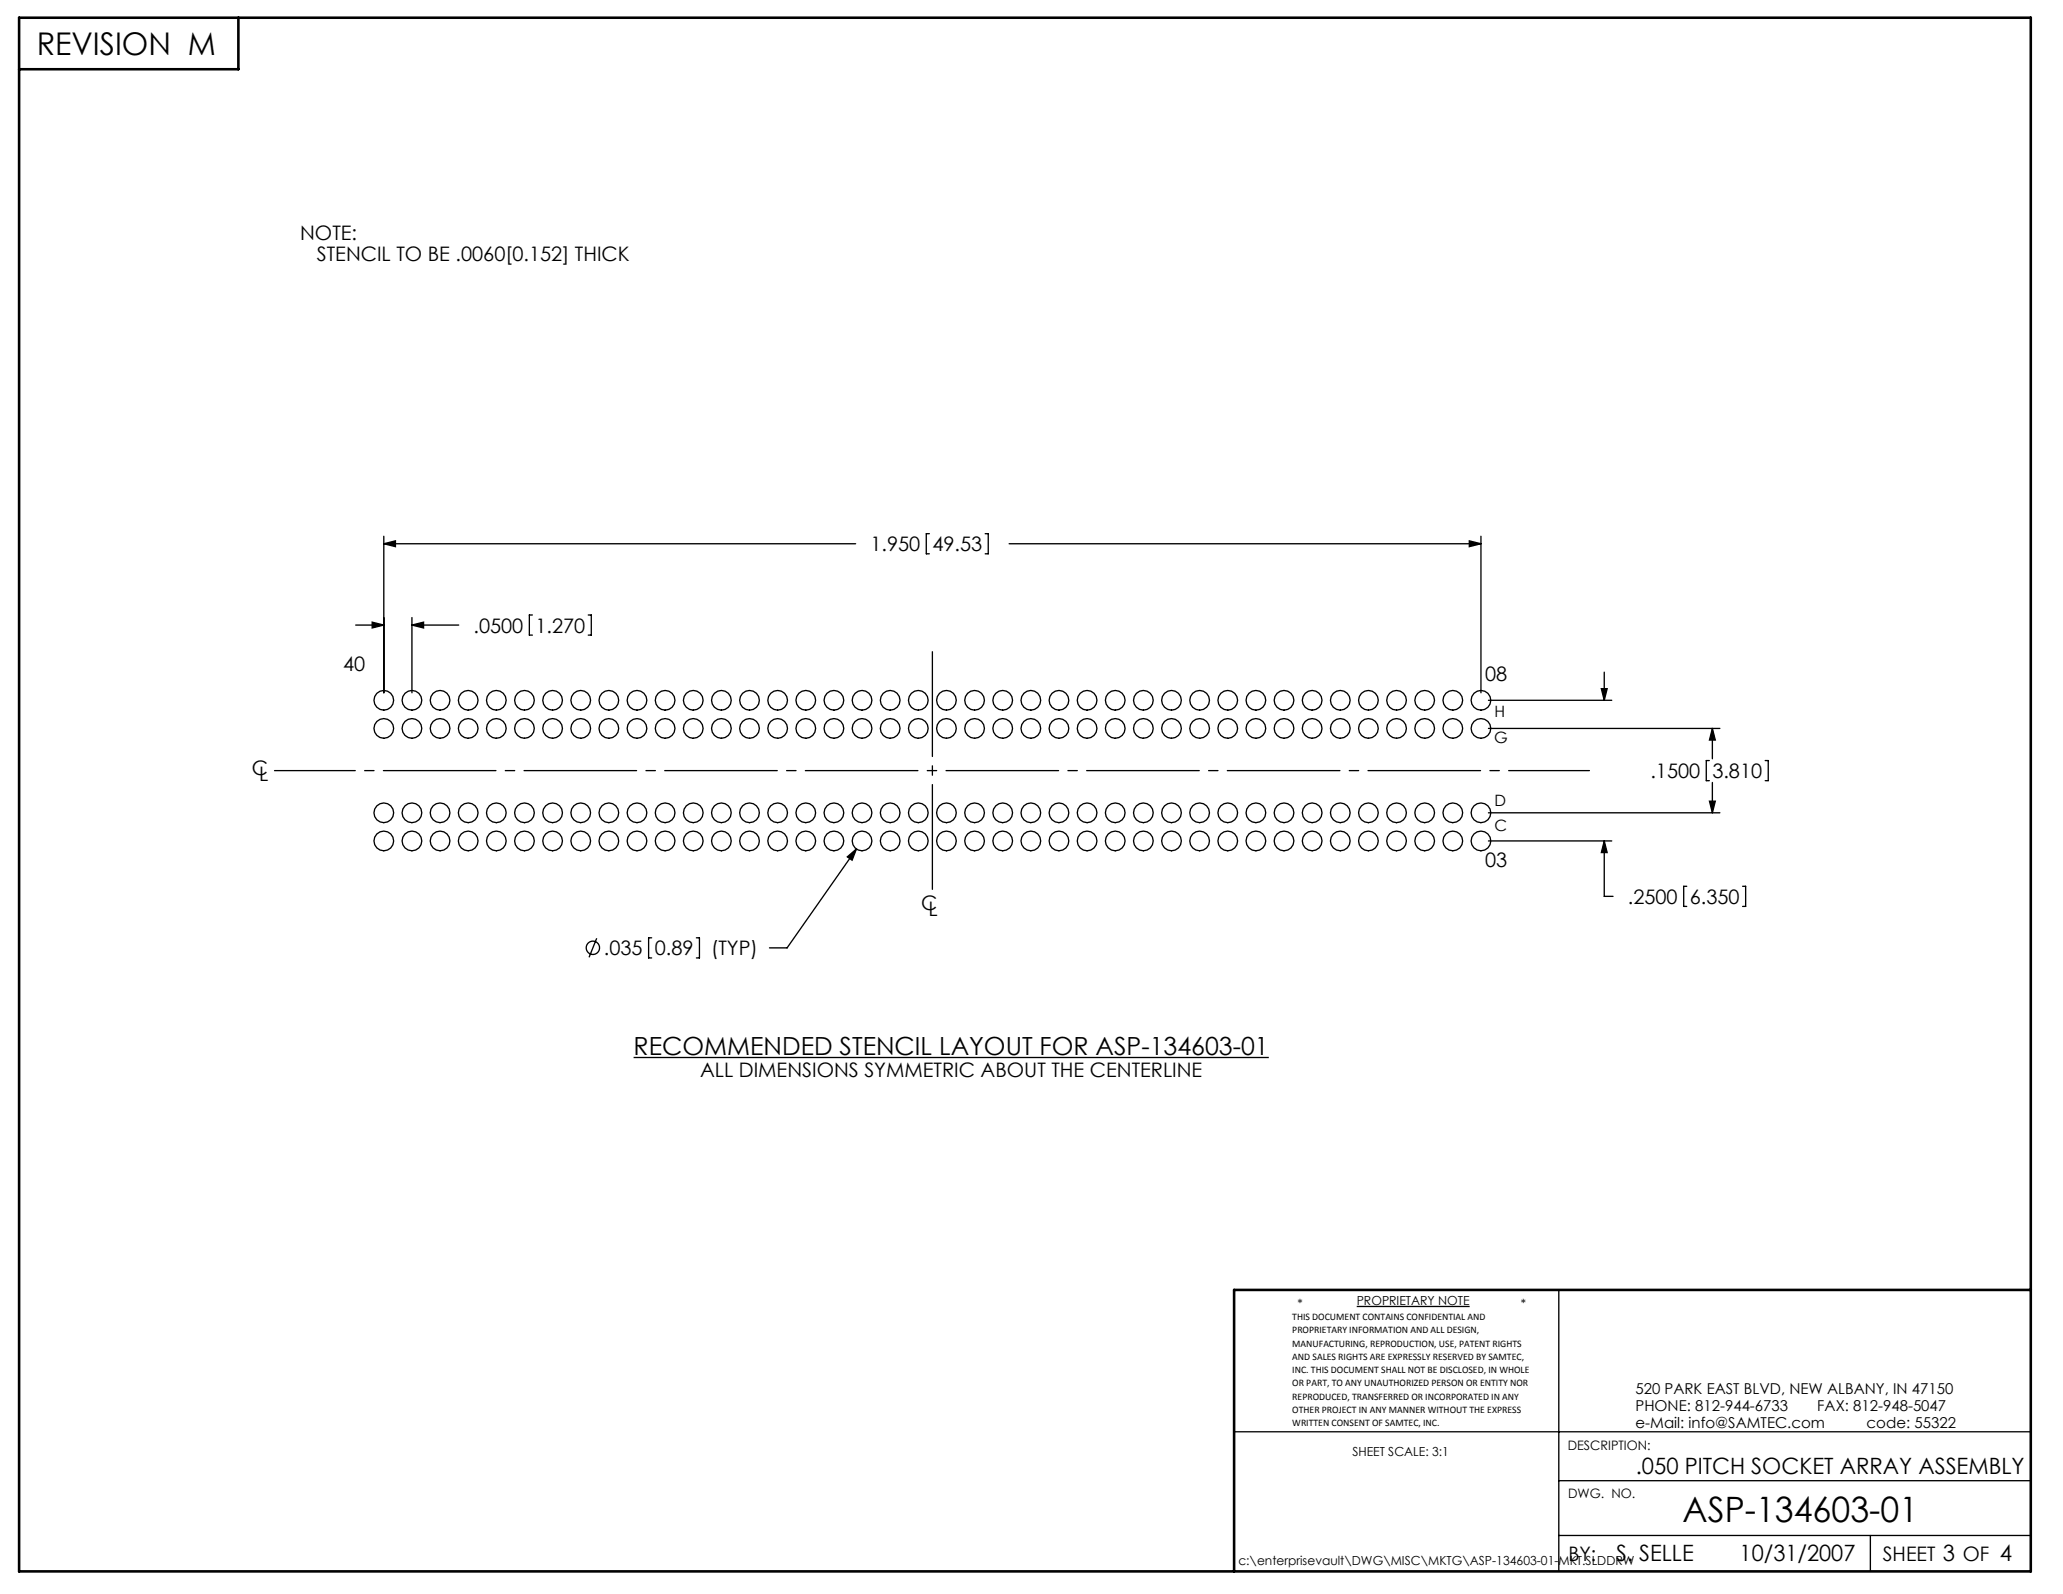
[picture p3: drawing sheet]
<svg xmlns="http://www.w3.org/2000/svg" width="279mm" height="216mm" viewBox="0 0 279 216" stroke-linecap="round" stroke-linejoin="round" font-family="sans-serif">
<g fill="none" stroke="#000" stroke-width=".18">
<path d="M52 73.6l1.6-.3v.7zM52 72.6v21.2M52 73.6h63.9M125.9 72.3h-.4v2.7h.4M133.4 72.3h.4v2.7h-.4M136.7 73.6h63.9M199 73.3l1.6 .3-1.6 .4zM200.6 72.6v21.2M48.2 84.7h3.8M50.4 84.3l1.6 .4-1.6 .4zM55.8 84.7l1.6-.4v.8zM55.8 83.6v10.2"/>
<path d="M55.8 84.7h6.3M72.1 83.3h-.4v2.7h.4M79.7 83.3h.4v2.7h-.4M201.6 94.9h16.7M201.6 98.7h31.3M216.9 93.3h.8l-.4 1.6zM217.3 91v3.9M231.9 98.7l.4 1.5h-.8zM231.9 98.7v4.1M114.8 116.1l1.2-1.1-.6 1.5zM116 115l-9.4 13.4h-2.4M201.6 113.9h16.7"/>
<path d="M201.6 110.1h31.3M217.3 113.9l.4 1.6h-.8zM217.3 113.9v7.5h1.2M231.5 103h-.4v2.7h.4M231.5 108.5h.8l-.4 1.6zM231.9 106v4.1M239.1 103h.4v2.7h-.4M80.8 127.1l-1 2.6M88.3 127h-.5v2.7h.5M94.3 127h.4v2.7h-.4M228.4 120h-.4v2.8h.4M236 120h.4v2.8h-.4"/>
<path d="M85.8 143.2h86M183.7 177h15.3M211.1 174.7v38.1M167.1 193.9h107.9M211.1 208h63.9M211.1 200.6h63.9M253.3 208v4.8"/>
<circle cx="52" cy="98.7" r="1.33"/>
<circle cx="52" cy="94.9" r="1.33"/>
<circle cx="55.8" cy="98.7" r="1.33"/>
<circle cx="55.8" cy="94.9" r="1.33"/>
<circle cx="59.6" cy="98.7" r="1.33"/>
<circle cx="59.6" cy="94.9" r="1.33"/>
<circle cx="63.4" cy="98.7" r="1.33"/>
<circle cx="63.4" cy="94.9" r="1.33"/>
<circle cx="67.2" cy="98.7" r="1.33"/>
<circle cx="67.2" cy="94.9" r="1.33"/>
<circle cx="71" cy="98.7" r="1.33"/>
<circle cx="71" cy="94.9" r="1.33"/>
<circle cx="74.8" cy="98.7" r="1.33"/>
<circle cx="74.8" cy="94.9" r="1.33"/>
<circle cx="78.7" cy="94.9" r="1.33"/>
<circle cx="78.7" cy="98.7" r="1.33"/>
<circle cx="82.5" cy="98.7" r="1.33"/>
<circle cx="82.5" cy="94.9" r="1.33"/>
<circle cx="86.3" cy="98.7" r="1.33"/>
<circle cx="86.3" cy="94.9" r="1.33"/>
<circle cx="90.1" cy="98.7" r="1.33"/>
<circle cx="90.1" cy="94.9" r="1.33"/>
<circle cx="93.9" cy="98.7" r="1.33"/>
<circle cx="93.9" cy="94.9" r="1.33"/>
<circle cx="97.7" cy="98.7" r="1.33"/>
<circle cx="97.7" cy="94.9" r="1.33"/>
<circle cx="101.5" cy="98.7" r="1.33"/>
<circle cx="101.5" cy="94.9" r="1.33"/>
<circle cx="105.3" cy="98.7" r="1.33"/>
<circle cx="105.3" cy="94.9" r="1.33"/>
<circle cx="109.1" cy="98.7" r="1.33"/>
<circle cx="109.1" cy="94.9" r="1.33"/>
<circle cx="112.9" cy="98.7" r="1.33"/>
<circle cx="112.9" cy="94.9" r="1.33"/>
<circle cx="116.8" cy="98.7" r="1.33"/>
<circle cx="116.8" cy="94.9" r="1.33"/>
<circle cx="120.6" cy="98.7" r="1.33"/>
<circle cx="120.6" cy="94.9" r="1.33"/>
<circle cx="124.4" cy="98.7" r="1.33"/>
<circle cx="124.4" cy="94.9" r="1.33"/>
<circle cx="128.2" cy="94.9" r="1.33"/>
<circle cx="128.2" cy="98.7" r="1.33"/>
<circle cx="132" cy="94.9" r="1.33"/>
<circle cx="132" cy="98.7" r="1.33"/>
<circle cx="135.8" cy="94.9" r="1.33"/>
<circle cx="135.8" cy="98.7" r="1.33"/>
<circle cx="139.6" cy="98.7" r="1.33"/>
<circle cx="139.6" cy="94.9" r="1.33"/>
<circle cx="143.4" cy="94.9" r="1.33"/>
<circle cx="143.4" cy="98.7" r="1.33"/>
<circle cx="147.2" cy="94.9" r="1.33"/>
<circle cx="147.2" cy="98.7" r="1.33"/>
<circle cx="151" cy="94.9" r="1.33"/>
<circle cx="151" cy="98.7" r="1.33"/>
<circle cx="154.9" cy="98.7" r="1.33"/>
<circle cx="154.9" cy="94.9" r="1.33"/>
<circle cx="158.7" cy="98.7" r="1.33"/>
<circle cx="158.7" cy="94.9" r="1.33"/>
<circle cx="162.5" cy="94.9" r="1.33"/>
<circle cx="162.5" cy="98.7" r="1.33"/>
<circle cx="166.3" cy="98.7" r="1.33"/>
<circle cx="166.3" cy="94.9" r="1.33"/>
<circle cx="170.1" cy="98.7" r="1.33"/>
<circle cx="170.1" cy="94.9" r="1.33"/>
<circle cx="173.9" cy="98.7" r="1.33"/>
<circle cx="173.9" cy="94.9" r="1.33"/>
<circle cx="177.7" cy="98.7" r="1.33"/>
<circle cx="177.7" cy="94.9" r="1.33"/>
<circle cx="181.5" cy="98.7" r="1.33"/>
<circle cx="181.5" cy="94.9" r="1.33"/>
<circle cx="185.3" cy="98.7" r="1.33"/>
<circle cx="185.3" cy="94.9" r="1.33"/>
<circle cx="189.1" cy="98.7" r="1.33"/>
<circle cx="189.1" cy="94.9" r="1.33"/>
<circle cx="193" cy="94.9" r="1.33"/>
<circle cx="193" cy="98.7" r="1.33"/>
<circle cx="196.8" cy="94.9" r="1.33"/>
<circle cx="196.8" cy="98.7" r="1.33"/>
<circle cx="200.6" cy="98.7" r="1.33"/>
<circle cx="200.6" cy="94.9" r="1.33"/>
<circle cx="52" cy="110.1" r="1.33"/>
<circle cx="52" cy="113.9" r="1.33"/>
<circle cx="55.8" cy="110.1" r="1.33"/>
<circle cx="55.8" cy="113.9" r="1.33"/>
<circle cx="59.6" cy="110.1" r="1.33"/>
<circle cx="59.6" cy="113.9" r="1.33"/>
<circle cx="63.4" cy="110.1" r="1.33"/>
<circle cx="63.4" cy="113.9" r="1.33"/>
<circle cx="67.2" cy="110.1" r="1.33"/>
<circle cx="67.2" cy="113.9" r="1.33"/>
<circle cx="71" cy="110.1" r="1.33"/>
<circle cx="71" cy="113.9" r="1.33"/>
<circle cx="74.8" cy="110.1" r="1.33"/>
<circle cx="74.8" cy="113.9" r="1.33"/>
<circle cx="78.7" cy="110.1" r="1.33"/>
<circle cx="78.7" cy="113.9" r="1.33"/>
<circle cx="82.5" cy="110.1" r="1.33"/>
<circle cx="82.5" cy="113.9" r="1.33"/>
<circle cx="86.3" cy="110.1" r="1.33"/>
<circle cx="86.3" cy="113.9" r="1.33"/>
<circle cx="90.1" cy="110.1" r="1.33"/>
<circle cx="90.1" cy="113.9" r="1.33"/>
<circle cx="93.9" cy="110.1" r="1.33"/>
<circle cx="93.9" cy="113.9" r="1.33"/>
<circle cx="97.7" cy="110.1" r="1.33"/>
<circle cx="97.7" cy="113.9" r="1.33"/>
<circle cx="101.5" cy="110.1" r="1.33"/>
<circle cx="101.5" cy="113.9" r="1.33"/>
<circle cx="105.3" cy="110.1" r="1.33"/>
<circle cx="105.3" cy="113.9" r="1.33"/>
<circle cx="109.1" cy="110.1" r="1.33"/>
<circle cx="109.1" cy="113.9" r="1.33"/>
<circle cx="112.9" cy="110.1" r="1.33"/>
<circle cx="112.9" cy="113.9" r="1.33"/>
<circle cx="116.8" cy="110.1" r="1.33"/>
<circle cx="116.8" cy="113.9" r="1.33"/>
<circle cx="120.6" cy="110.1" r="1.33"/>
<circle cx="120.6" cy="113.9" r="1.33"/>
<circle cx="124.4" cy="110.1" r="1.33"/>
<circle cx="124.4" cy="113.9" r="1.33"/>
<circle cx="128.2" cy="110.1" r="1.33"/>
<circle cx="128.2" cy="113.9" r="1.33"/>
<circle cx="132" cy="110.1" r="1.33"/>
<circle cx="132" cy="113.9" r="1.33"/>
<circle cx="135.8" cy="110.1" r="1.33"/>
<circle cx="135.8" cy="113.9" r="1.33"/>
<circle cx="139.6" cy="110.1" r="1.33"/>
<circle cx="139.6" cy="113.9" r="1.33"/>
<circle cx="143.4" cy="110.1" r="1.33"/>
<circle cx="143.4" cy="113.9" r="1.33"/>
<circle cx="147.2" cy="110.1" r="1.33"/>
<circle cx="147.2" cy="113.9" r="1.33"/>
<circle cx="151" cy="110.1" r="1.33"/>
<circle cx="151" cy="113.9" r="1.33"/>
<circle cx="154.9" cy="110.1" r="1.33"/>
<circle cx="154.9" cy="113.9" r="1.33"/>
<circle cx="158.7" cy="110.1" r="1.33"/>
<circle cx="158.7" cy="113.9" r="1.33"/>
<circle cx="162.5" cy="110.1" r="1.33"/>
<circle cx="162.5" cy="113.9" r="1.33"/>
<circle cx="166.3" cy="110.1" r="1.33"/>
<circle cx="166.3" cy="113.9" r="1.33"/>
<circle cx="170.1" cy="110.1" r="1.33"/>
<circle cx="170.1" cy="113.9" r="1.33"/>
<circle cx="173.9" cy="110.1" r="1.33"/>
<circle cx="173.9" cy="113.9" r="1.33"/>
<circle cx="177.7" cy="110.1" r="1.33"/>
<circle cx="177.7" cy="113.9" r="1.33"/>
<circle cx="181.5" cy="110.1" r="1.33"/>
<circle cx="181.5" cy="113.9" r="1.33"/>
<circle cx="185.3" cy="110.1" r="1.33"/>
<circle cx="185.3" cy="113.9" r="1.33"/>
<circle cx="189.1" cy="110.1" r="1.33"/>
<circle cx="189.1" cy="113.9" r="1.33"/>
<circle cx="193" cy="110.1" r="1.33"/>
<circle cx="193" cy="113.9" r="1.33"/>
<circle cx="196.8" cy="110.1" r="1.33"/>
<circle cx="196.8" cy="113.9" r="1.33"/>
<circle cx="200.6" cy="110.1" r="1.33"/>
<circle cx="200.6" cy="113.9" r="1.33"/>
<circle cx="80.3" cy="128.4" r=".9"/>
</g>
<path d="M2.6 2.4h272.4v210.4h-272.4zM32.3 2.4v7h-29.7M275 174.7h-107.9v38.1" fill="none" stroke="#000" stroke-width=".35"/>
<path d="M126.3 88.3v32.2" fill="none" stroke="#000" stroke-width=".18" stroke-dasharray="15.2 1.3 1.3 1.3" stroke-dashoffset="1.1"/>
<path d="M37.2 104.4h178.1" fill="none" stroke="#000" stroke-width=".18" stroke-dasharray="15.2 1.3 1.3 1.3" stroke-dashoffset="4.3"/>
<path d="M50.4 84.3l1.6 .4-1.6 .4zM55.8 84.7l1.6-.4v.8zM52 73.6l1.6-.3v.7zM199 73.3l1.6 .3-1.6 .4zM216.9 93.3h.8l-.4 1.6zM217.3 113.9l.4 1.6h-.8zM231.5 108.5h.8l-.4 1.6zM231.9 98.7l.4 1.5h-.8zM114.8 116.1l.6 .4 .6-1.5z" fill="#000"/>
<text font-size="4.7" x="227.9" y="206.1">ASP-134603-01</text>
<text font-size="4.2" x="5" y="7.4">REVISION M</text>
<text font-size="3.4" x="85.8" y="142.9">RECOMMENDED STENCIL LAYOUT FOR ASP-134603-01</text>
<g font-size="3">
<text x="221.5" y="199.7">.050 PITCH SOCKET ARRAY ASSEMBLY</text>
<text x="218.9" y="211.4">S. SELLE</text>
<text x="235.6" y="211.4">10/31/2007</text>
</g>
<g font-size="2.7">
<text x="40.7" y="32.6">NOTE:</text>
<text x="42.9" y="35.4">STENCIL TO BE .0060[0.152] THICK</text>
<text x="117.9" y="74.7">1.950</text>
<text x="126.3" y="74.7">49.53</text>
<text x="64.1" y="85.7">.0500</text>
<text x="72.5" y="85.7">1.270</text>
<text x="46.5" y="90.9">40</text>
<text x="201.1" y="92.3">08</text>
<text x="34.1" y="105">C</text>
<text x="35.1" y="105.8">L</text>
<text x="223.5" y="105.4">.1500</text>
<text x="231.9" y="105.4">3.810</text>
<text x="201.1" y="117.4">03</text>
<text x="124.8" y="123.3">C</text>
<text x="125.8" y="124">L</text>
<text x="220.5" y="122.4">.2500</text>
<text x="228.9" y="122.4">6.350</text>
<text x="81.8" y="129.4">.035</text>
<text x="88.7" y="129.4">0.89</text>
<text x="96.3" y="129.4">(TYP)</text>
<text x="94.8" y="145.8">ALL DIMENSIONS SYMMETRIC ABOUT THE CENTERLINE</text>
<text x="212.4" y="211.5">BY:</text>
<text x="255" y="211.4">SHEET 3 OF 4</text>
</g>
<g font-size="2.1">
<text x="202.3" y="100.6">G</text>
<text x="202.4" y="97.1">H</text>
<text x="202.4" y="112.6">C</text>
<text x="202.4" y="109.1">D</text>
</g>
<g font-size="2">
<text x="221.5" y="188.8">520 PARK EAST BLVD, NEW ALBANY, IN 47150</text>
<text x="221.5" y="191.1">PHONE: 812-944-6733</text>
<text x="246.1" y="191.1">FAX: 812-948-5047</text>
<text x="221.5" y="193.4">e-Mail: info@SAMTEC.com</text>
<text x="252.8" y="193.4">code: 55322</text>
</g>
<g font-size="1.8">
<text x="212.3" y="196.4">DESCRIPTION:</text>
<text x="212.4" y="202.9">DWG. NO.</text>
</g>
<g font-size="1.7">
<text x="175.7" y="177.2">*</text>
<text x="183.7" y="176.8">PROPRIETARY NOTE</text>
<text x="206" y="177.2">*</text>
<text x="183.2" y="197.2">SHEET SCALE: 3:1</text>
<text x="167.7" y="212">c:\enterprisevault\DWG\MISC\MKTG\ASP-134603-01-MKT.SLDDRW</text>
</g>
<g font-size="1.4">
<text x="175" y="178.8">THIS DOCUMENT CONTAINS CONFIDENTIAL AND</text>
<text x="175" y="180.6">PROPRIETARY INFORMATION AND ALL DESIGN,</text>
<text x="175" y="182.4">MANUFACTURING, REPRODUCTION, USE, PATENT RIGHTS</text>
<text x="175" y="184.2">AND SALES RIGHTS ARE EXPRESSLY RESERVED BY SAMTEC,</text>
<text x="175" y="186">INC. THIS DOCUMENT SHALL NOT BE DISCLOSED, IN WHOLE</text>
<text x="175" y="187.8">OR PART, TO ANY UNAUTHORIZED PERSON OR ENTITY NOR</text>
<text x="175" y="189.6">REPRODUCED, TRANSFERRED OR INCORPORATED IN ANY</text>
<text x="175" y="191.4">OTHER PROJECT IN ANY MANNER WITHOUT THE EXPRESS</text>
<text x="175" y="193.2">WRITTEN CONSENT OF SAMTEC, INC.</text>
</g>
</svg>
